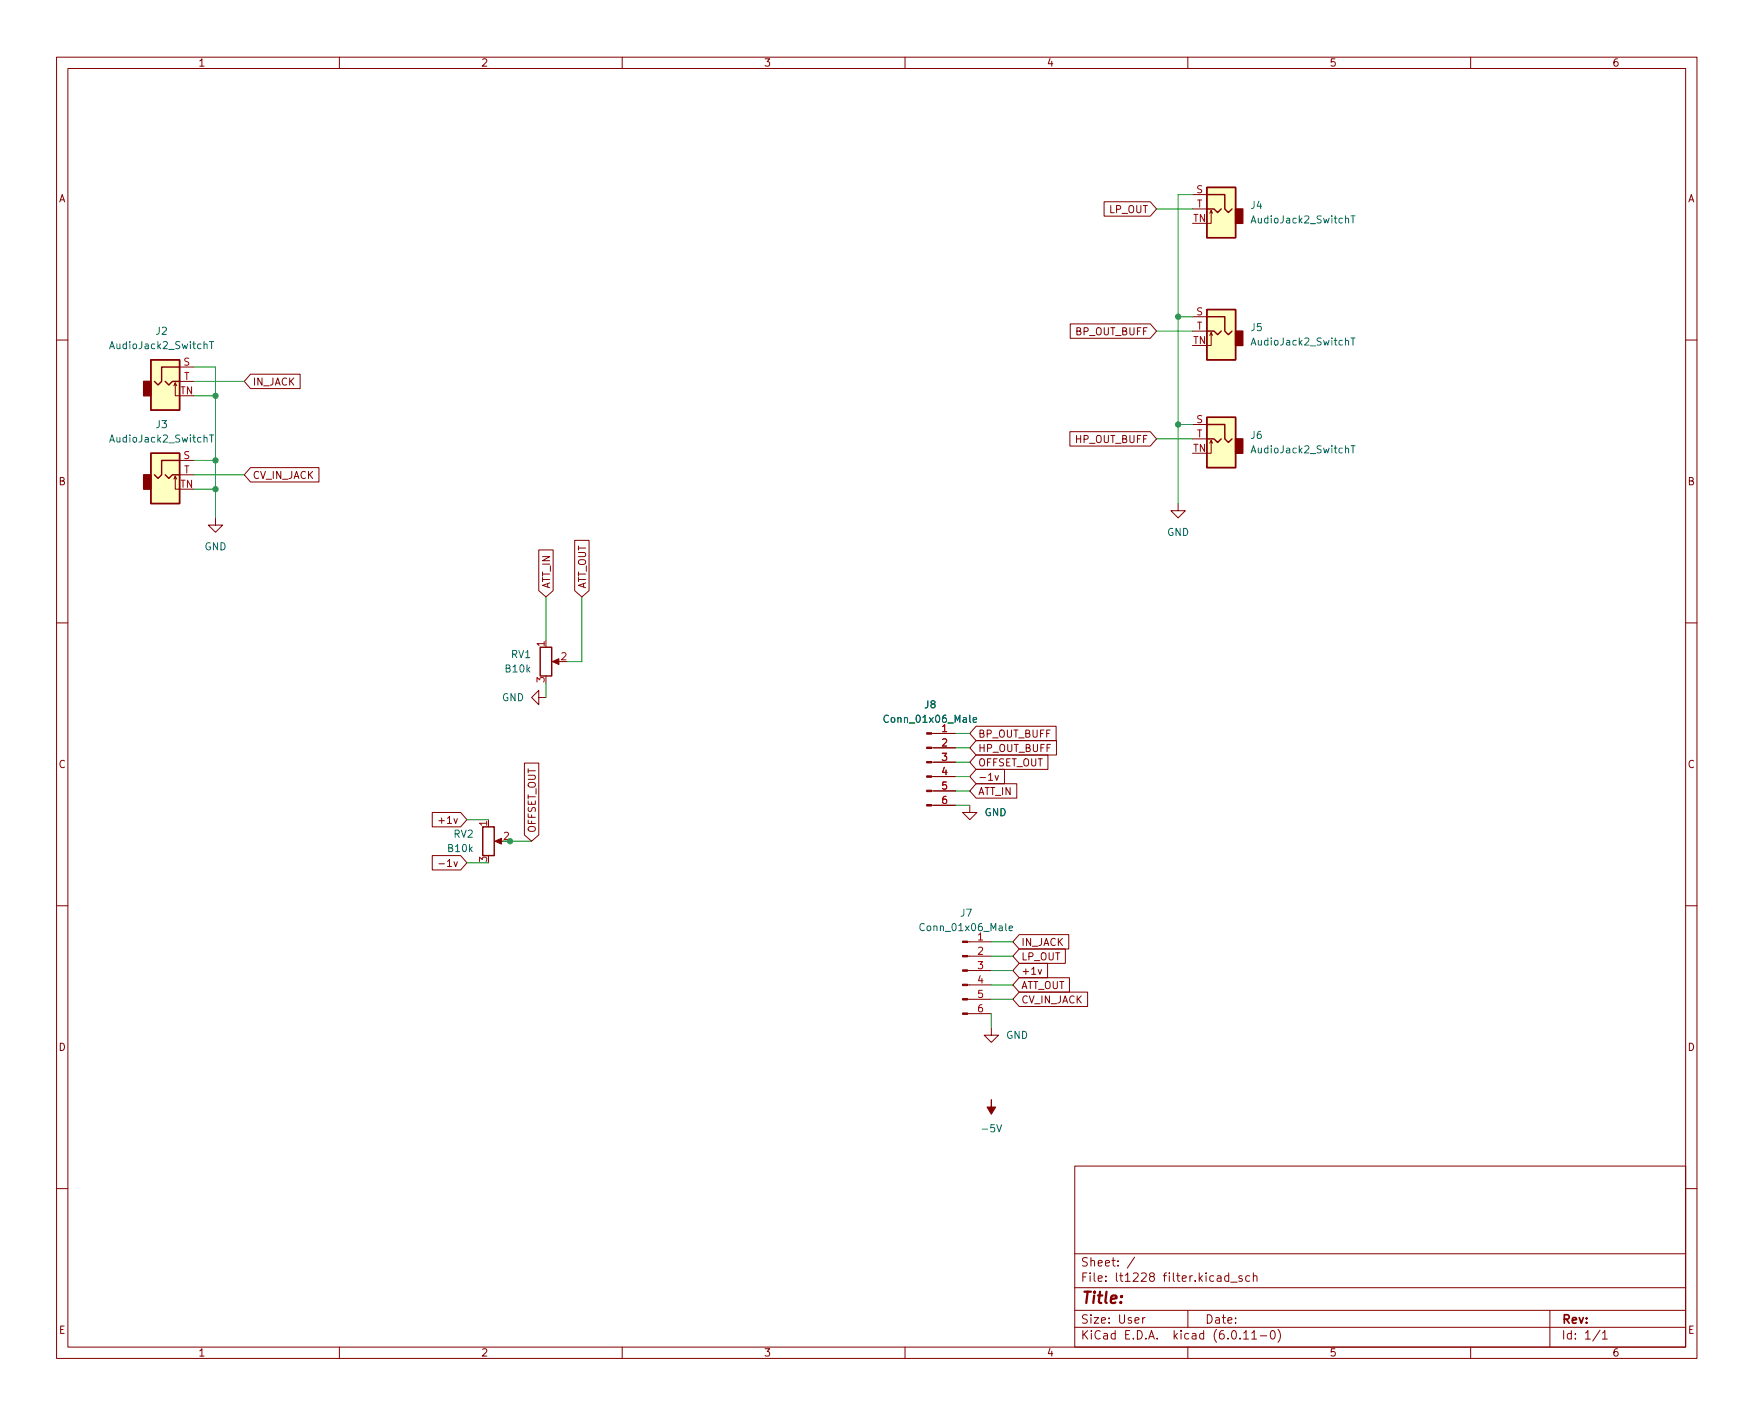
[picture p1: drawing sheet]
<svg xmlns="http://www.w3.org/2000/svg" width="310mm" height="250mm" viewBox="0 0 310 250" stroke-linecap="round" stroke-linejoin="round" font-family="sans-serif">
<g fill="none" stroke="#840000" stroke-width=".18">
<path d="M10 10.1h290v230h-290zM12 12.1h286v226h-286zM60 10.1v2M110 10.1v2M160 10.1v2M210 10.1v2M260 10.1v2M195.2 35.7h8.2l1.1 1.2-1.1 1.3h-8.2zM210.8 34.4h2.6M210.8 36.9h2.6M214.1 37.2l-.2 .5M214.4 37.7l-.3-.5v2.3h-.7"/>
<path d="M189.2 57.3h14.2l1.1 1.2-1.1 1.3h-14.2zM210.8 56h2.6M210.8 58.5h2.6M214.1 58.8l-.2 .5M214.4 59.3l-.3-.5v2.3h-.7M10 60.1h2M30.7 68.2l.3-.5v2.3h.7M31 67.7l.2 .5M31.7 64.9h2.6M31.7 67.4h2.6M44.3 66.1h8.8v2.6h-8.8l-1.1-1.3zM189.1 76.3h14.3l1.1 1.3-1.1 1.2h-14.3z"/>
<path d="M210.8 75h2.6M210.8 77.6h2.6M214.1 77.8l-.2 .5M214.4 78.3l-.3-.5v2.3h-.7M298 60.1h2M30.7 84.7l.3-.5v2.3h.7M31 84.2l.2 .5M31.7 81.4h2.6M31.7 83.9h2.6M38.1 91.5v1.3h1.3l-1.3 1.3-1.3-1.3h1.3M44.3 82.7h12.1v2.5h-12.1l-1.1-1.3zM95.2 97.2h2.6v7.2l-1.3 1.1-1.3-1.1z"/>
<path d="M101.6 95.5h2.5v8.9l-1.2 1.1-1.3-1.1zM208.3 89v1.3h1.2l-1.2 1.2-1.3-1.2h1.3M10 110.1h2M96.5 113.1v1.3M98 116.9h1.1M298 110.1h2M92.7 134.9h2.6v12.7l-1.3 1.1-1.3-1.1zM95.2 123.3v-1.3l-1.2 1.3 1.2 1.3v-1.3h1.3M164.7 139.8h4.2M164.7 137.3h4.2M164.7 134.7h4.2M164.7 132.2h4.2"/>
<path d="M164.7 129.6h4.2M172.6 133.5h12.7v2.5h-12.7l-1.2-1.3zM172.6 138.5h7.2v2.6h-7.2l-1.2-1.3zM172.6 130.9h14.2v2.6h-14.2l-1.2-1.3zM172.6 128.4h14.1v2.5h-14.1l-1.2-1.3zM172.6 136h5v2.5h-5l-1.2-1.2zM175.9 137.1l.3 .8 .3-.8M76.4 143.6h5l1.1 1.3-1.1 1.3h-5zM76.4 151.2h5l1.1 1.3-1.1 1.3h-5zM80.3 144.7l.3 .9 .3-.9M80.3 152.3l.3 .9 .3-.9M86.4 144.9v1.3"/>
<path d="M87.9 148.7h1M164.7 142.3h4.2M171.4 142.3v1.3h1.3l-1.3 1.3-1.2-1.3h1.2M10 160.1h2M171 179.2h4.3M171 176.6h4.3M171 174.1h4.3M171 171.6h4.3M171 169h4.3M171 166.5h4.3M180.2 172.8h8.9v2.6h-8.9l-1.1-1.3zM180.2 175.4h12.1v2.5h-12.1l-1.1-1.3z"/>
<path d="M180.2 165.2h8.8v2.5h-8.8l-1.1-1.2zM180.2 167.7h8.1v2.6h-8.1l-1.1-1.3zM180.2 170.3h5v2.5h-5l-1.1-1.2zM183.5 171.4l.3 .8 .3-.8M298 160.1h2M175.3 181.7v1.3h1.2l-1.2 1.3-1.3-1.3h1.3M10 210.1h2M190 206.1h108v32h-108zM298 210.1h2M60 238.1v2M110 238.1v2M160 238.1v2"/>
<path d="M190 234.6h108M190 231.6h108M190 227.6h108M190 221.6h108M195.5 226.4v.1M195.5 225.6v.1M197.7 223.7v.1M197.7 222.9v.1M200.6 222.2l-1.3 2M203.5 225.6l-.3-.2 .1-.3 .2-.1 .4 .1 .2 .2-.1 .2-.6 .2-.2 .2 .1 .5 .2 .1 .4-.1 .2-.2-.1-.4-.2-.2M210 238.1v2M210 231.6v3"/>
<path d="M220.9 225.6l-.4-.1-.3 .3v.4l.2 .2h.5M221.6 225.6l.2-.1 .4 .1v.9M221.6 225v1.5M224.8 235.3l.1-.1a.81 .81 0 0 1 .6 .6 .81 .81 0 0 1-.3 .8l-.1 .1a.81 .81 0 0 1-.6-.6 .81 .81 0 0 1 .3-.8zM225.9 235a1.72 1.72 0 0 1 0 2.3M260 238.1v2M274 231.6v6.5M283.3 235.6l.4-.4v1.5M283.3 236.7h.9"/>
</g>
<g fill="#ffffc2" stroke="#ffffc2" stroke-width=".18">
<path d="M213.4 33.1h5v8.9h-5z"/>
<path d="M26.7 63.6h5v8.9h-5z"/>
<path d="M26.7 80.1h5v8.9h-5z"/>
<path d="M213.4 54.7h5v8.9h-5z"/>
<path d="M213.4 73.8h5v8.9h-5z"/>
</g>
<g fill="none" stroke="#840000" stroke-width=".25">
<path d="M213.4 33.1h5v8.9h-5zM213.4 36.9h1.2l.7 .7 .6-.7M213.4 34.4h3.1v2.5l.7 .7 .6-.7M213.4 54.7h5v8.9h-5zM213.4 58.5h1.2l.7 .7 .6-.7M213.4 56h3.1v2.5l.7 .7 .6-.7M26.7 63.6h5v8.9h-5zM29.2 67.4l.6 .7 .7-.7h1.2M31.7 64.9h-3.1v2.5l-.7 .7-.6-.7M213.4 73.8h5v8.9h-5zM213.4 77.6h1.2l.7 .6 .6-.6M213.4 75h3.1v2.6l.7 .6 .6-.6"/>
<path d="M26.7 80.1h5v8.9h-5zM29.2 83.9l.6 .7 .7-.7h1.2M31.7 81.4h-3.1v2.5l-.7 .7-.6-.7M95.5 114.4h2v5.1h-2zM85.3 146.2h2.1v5h-2.1z"/>
</g>
<g fill="#840000" stroke="#840000" stroke-width=".25">
<path d="M218.4 36.9h1.3v2.6h-1.3z"/>
<path d="M25.4 67.4h1.3v2.6h-1.3z"/>
<path d="M25.4 83.9h1.3v2.6h-1.3z"/>
<path d="M218.4 58.5h1.3v2.6h-1.3z"/>
<path d="M218.4 77.6h1.3v2.5h-1.3z"/>
</g>
<g fill="none" stroke="#006464" stroke-width=".18">
<path d="M237.9 38.7l.2-.1h.3v.8M238.8 38.1h.8M239.2 38.1v1.3M238.8 59.7h.8M239.2 59.7v1.3M36.1 60.9l.2-.1 .3 .1v.7M36.1 77.4l.2-.1 .3 .1v.8M37 60.4h.8M37 76.9h.8M37.4 60.4v1.2M37.4 76.9v1.3M237.9 60.3l.2-.1h.3v.8"/>
<path d="M237.9 79.3l.2-.1 .3 .1v.8M238.8 78.8h.8M239.2 78.8v1.3M171.4 126.4v1.1l.2 .2M172.1 127.3l.6-.2-.1-.2-.4-.1-.1 .2v.6h.5M177.8 163.2v1.1l.2 .2M178.4 164.1l.6-.1-.1-.3h-.3l-.2 .1 .1 .7h.4M176.2 198.8l.5 1.3 .4-1.3"/>
</g>
<g fill="#840000" stroke="#840000" stroke-width=".18">
<path d="M97.7 116.9l1.1-.5v1.1z"/>
<path d="M87.5 148.7l1.1-.5v1z"/>
<path d="M163.8 142.2h.9v.3h-.9z"/>
<path d="M163.8 139.7h.9v.2h-.9z"/>
<path d="M163.8 137.1h.9v.3h-.9z"/>
<path d="M163.8 134.6h.9v.3h-.9z"/>
<path d="M163.8 132.1h.9v.2h-.9z"/>
<path d="M163.8 129.5h.9v.3h-.9z"/>
<path d="M175.3 194.4v1.3h.7l-.7 1.3-.8-1.3h.8z"/>
<path d="M170.2 179.1h.8v.2h-.8z"/>
<path d="M170.2 176.5h.8v.3h-.8z"/>
<path d="M170.2 174h.8v.2h-.8z"/>
<path d="M170.2 171.4h.8v.3h-.8z"/>
<path d="M170.2 168.9h.8v.2h-.8z"/>
<path d="M170.2 166.4h.8v.2h-.8z"/>
</g>
<g fill="none" stroke="#009600" stroke-width=".18">
<path d="M204.5 36.9h6.3M210.8 34.4h-2.5v54.6M204.5 58.5h6.3M208.3 56h2.5M34.3 64.9h3.8v26.6M34.3 67.4h8.9M34.3 70h3.8M204.5 77.6h6.3M208.3 75h2.5M34.3 81.4h3.8M34.3 86.5h3.8M34.3 83.9h8.9"/>
<path d="M96.5 105.5v7.6M102.9 105.5v11.4h-2.6M96.5 120.8v2.5M168.9 132.2h2.5M168.9 129.6h2.5M168.9 134.7h2.5M168.9 137.3h2.5M168.9 139.8h2.5M82.5 152.5h3.9M82.5 144.9h3.9M90.2 148.7h3.8M168.9 142.3h2.5"/>
<path d="M175.3 176.6h3.8M175.3 174.1h3.8M175.3 171.6h3.8M175.3 179.2v2.5M175.3 169h3.8M175.3 166.5h3.8"/>
</g>
<g fill="#009600" stroke="#009600" stroke-width=".18">
<circle cx="208.3" cy="56" r=".46"/>
<circle cx="208.3" cy="75" r=".46"/>
<circle cx="90.2" cy="148.7" r=".46"/>
<circle cx="38.1" cy="81.4" r=".46"/>
<circle cx="38.1" cy="86.5" r=".46"/>
<circle cx="38.1" cy="70" r=".46"/>
</g>
<text font-size="2.8" fill="#840000" x="191" y="231">Title:</text>
<g font-size="2.1" fill="#840000">
<text x="191" y="227">File:</text>
<text x="191" y="224.3">Sheet:</text>
<text x="197.4" y="227">lt1228</text>
<text x="206.3" y="227">filter.kicad_sch</text>
<text x="191" y="237.2">KiCad</text>
<text x="191" y="234.4">Size:</text>
<text x="197.7" y="234.4">User</text>
<text x="198.7" y="237.2">E.D.A.</text>
<text x="207.6" y="237.2">kicad</text>
<text x="213" y="234.4">Date:</text>
<text x="214.8" y="237.2">(6.0.11-0)</text>
<text x="276" y="234.4">Rev:</text>
<text x="276" y="237.2">Id:</text>
<text x="280.1" y="237.2">1/1</text>
</g>
<g font-size="1.8" fill="#840000">
<text x="35" y="12.2">1</text>
<text x="85" y="12.2">2</text>
<text x="135" y="12.2">3</text>
<text x="185" y="12.2">4</text>
<text x="235" y="12.2">5</text>
<text x="285" y="12.2">6</text>
<text x="10.4" y="36.2">A</text>
<text x="196" y="38.1">LP_OUT</text>
<text x="298.4" y="36.2">A</text>
<text x="190" y="59.6">BP_OUT_BUFF</text>
<text x="44.6" y="68.5">IN_JACK</text>
<text x="189.9" y="78.7">HP_OUT_BUFF</text>
<text x="10.3" y="86.2">B</text>
<text x="44.6" y="85">CV_IN_JACK</text>
<text x="298.3" y="86.2">B</text>
<text x="97.6" y="104.1" transform="rotate(-90 97.6 104.1)">ATT_IN</text>
<text x="104" y="104.1" transform="rotate(-90 104 104.1)">ATT_OUT</text>
<text x="172.9" y="130.8">BP_OUT_BUFF</text>
<text x="10.3" y="136.2">C</text>
<text x="172.9" y="135.8">OFFSET_OUT</text>
<text x="172.9" y="133.3">HP_OUT_BUFF</text>
<text x="298.3" y="136.2">C</text>
<text x="172.9" y="140.9">ATT_IN</text>
<text x="172.9" y="138.4">-1v</text>
<text x="77.2" y="146">+1v</text>
<text x="95.1" y="147.3" transform="rotate(-90 95.1 147.3)">OFFSET_OUT</text>
<text x="77.2" y="153.6">-1v</text>
<text x="180.5" y="167.6">IN_JACK</text>
<text x="180.5" y="170.1">LP_OUT</text>
<text x="180.5" y="172.7">+1v</text>
<text x="180.5" y="175.2">ATT_OUT</text>
<text x="180.5" y="177.8">CV_IN_JACK</text>
<text x="10.3" y="186.2">D</text>
<text x="298.3" y="186.2">D</text>
<text x="10.3" y="236.2">E</text>
<text x="298.3" y="236.2">E</text>
<text x="35" y="240.2">1</text>
<text x="85" y="240.2">2</text>
<text x="135" y="240.2">3</text>
<text x="185" y="240.2">4</text>
<text x="235" y="240.2">5</text>
<text x="285" y="240.2">6</text>
</g>
<g font-size="1.8" fill="#a90000">
<text x="211.4" y="34.1">S</text>
<text x="210.9" y="39.2">TN</text>
<text x="211.5" y="36.7">T</text>
<text x="211.4" y="55.7">S</text>
<text x="211.5" y="58.3">T</text>
<text x="32.3" y="64.6">S</text>
<text x="210.9" y="60.8">TN</text>
<text x="31.8" y="69.7">TN</text>
<text x="32.5" y="67.2">T</text>
<text x="211.4" y="74.8">S</text>
<text x="211.5" y="77.3">T</text>
<text x="32.3" y="81.1">S</text>
<text x="32.5" y="83.7">T</text>
<text x="210.9" y="79.9">TN</text>
<text x="31.8" y="86.2">TN</text>
<text x="96.3" y="114.5" transform="rotate(-90 96.3 114.5)">1</text>
<text x="99" y="116.7">2</text>
<text x="96.3" y="120.8" transform="rotate(-90 96.3 120.8)">3</text>
<text x="166.3" y="129.4">1</text>
<text x="166.3" y="131.9">2</text>
<text x="166.3" y="134.5">3</text>
<text x="166.3" y="137">4</text>
<text x="166.3" y="139.6">5</text>
<text x="166.3" y="142.1">6</text>
<text x="86.1" y="146.2" transform="rotate(-90 86.1 146.2)">1</text>
<text x="86.1" y="152.6" transform="rotate(-90 86.1 152.6)">3</text>
<text x="172.7" y="166.2">1</text>
<text x="172.7" y="168.8">2</text>
<text x="172.7" y="171.3">3</text>
<text x="172.7" y="173.8">4</text>
<text x="172.7" y="176.4">5</text>
<text x="172.7" y="178.9">6</text>
</g>
<g font-size="1.8" fill="#006464">
<text x="221" y="37.3">J4</text>
<text x="221" y="39.9">AudioJack2_SwitchT</text>
<text x="27.4" y="59.5">J2</text>
<text x="221" y="58.9">J5</text>
<text x="19.2" y="62.1">AudioJack2_SwitchT</text>
<text x="221" y="61.5">AudioJack2_SwitchT</text>
<text x="27.4" y="76.1">J3</text>
<text x="221" y="78">J6</text>
<text x="19.2" y="78.6">AudioJack2_SwitchT</text>
<text x="221" y="80.5">AudioJack2_SwitchT</text>
<text x="206.3" y="95.1">GND</text>
<text x="36.1" y="97.6">GND</text>
<text x="89.1" y="119.2">B10k</text>
<text x="90.3" y="116.7">RV1</text>
<text x="88.7" y="124.3">GND</text>
<text x="163.3" y="125.6">J8</text>
<text x="156" y="128.1">Conn_01x06_Male</text>
<text x="80.1" y="148.4">RV2</text>
<text x="174" y="144.6">GND</text>
<text x="78.9" y="151">B10k</text>
<text x="162.3" y="165">Conn_01x06_Male</text>
<text x="169.7" y="162.4">J7</text>
<text x="177.8" y="184">GND</text>
<text x="173.2" y="200.5">-5V</text>
</g>
<text font-size="1.8" fill="#009600" x="88.9" y="148.4">2</text>
</svg>
